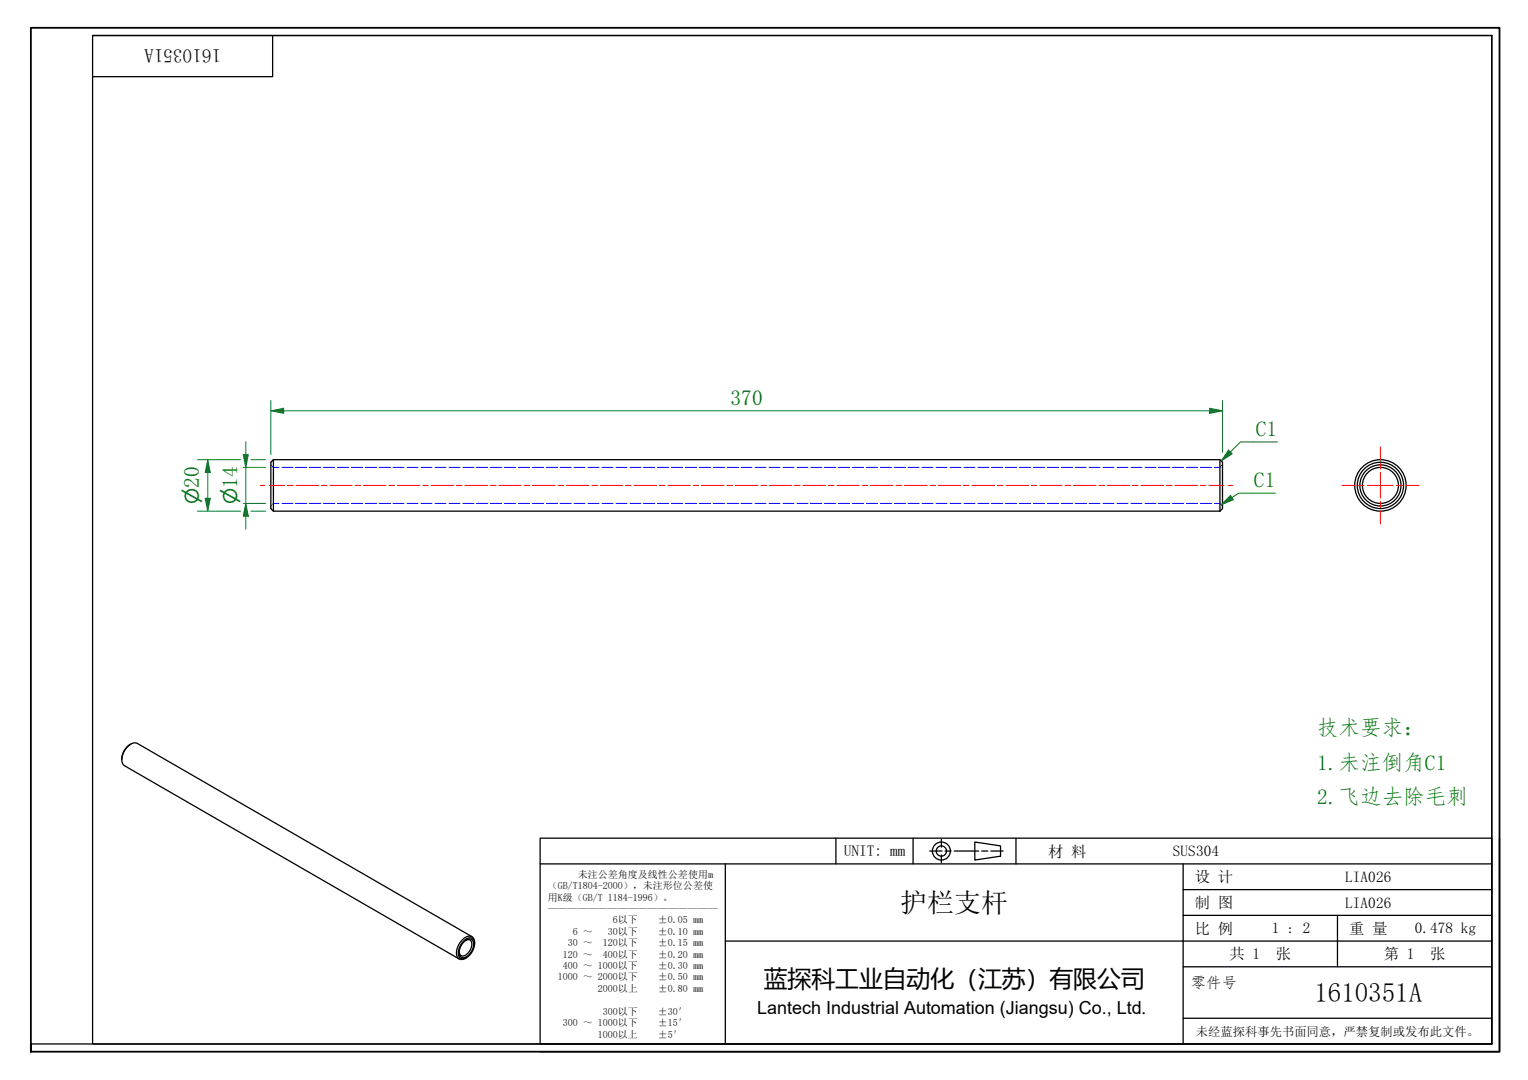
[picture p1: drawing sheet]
<svg xmlns="http://www.w3.org/2000/svg" width="297mm" height="210mm" viewBox="0 0 297 210" stroke-linecap="round" stroke-linejoin="round" font-family="sans-serif">
<g fill="none" stroke="#00f" stroke-width=".19">
<path d="M52.7 90.3l.1 .2M52.8 98.2l-.1 .1M53 90.7l.2 .1h1M54.2 97.8h-1l-.2 .2M54.8 90.8h2.1M54.8 97.8h2.1M57.5 90.8h2.1M57.5 97.8h2.1M60.2 90.8h2.2M60.2 97.8h2.2M62.9 90.8h2.2M62.9 97.8h2.2"/>
<path d="M65.6 90.8h2.2M65.6 97.8h2.2M68.3 90.8h2.2M68.3 97.8h2.2M71 90.8h2.2M71 97.8h2.2M73.7 90.8h2.2M73.7 97.8h2.2M76.4 90.8h2.2M76.4 97.8h2.2M79.1 90.8h2.2M79.1 97.8h2.2"/>
<path d="M81.8 90.8h2.2M81.8 97.8h2.2M84.5 90.8h2.2M84.5 97.8h2.2M87.2 90.8h2.2M87.2 97.8h2.2M90 90.8h2.1M90 97.8h2.1M92.7 90.8h2.1M92.7 97.8h2.1M95.4 90.8h2.1M95.4 97.8h2.1"/>
<path d="M98.1 90.8h2.1M98.1 97.8h2.1M100.8 90.8h2.1M100.8 97.8h2.1M103.5 90.8h2.1M103.5 97.8h2.1M106.2 90.8h2.2M106.2 97.8h2.2M108.9 90.8h2.2M108.9 97.8h2.2M111.6 90.8h2.2M111.6 97.8h2.2"/>
<path d="M114.3 90.8h2.2M114.3 97.8h2.2M117 90.8h2.2M117 97.8h2.2M119.7 90.8h2.2M119.7 97.8h2.2M122.4 90.8h2.2M122.4 97.8h2.2M125.1 90.8h2.2M125.1 97.8h2.2M127.8 90.8h2.2M127.8 97.8h2.2"/>
<path d="M130.5 90.8h2.2M130.5 97.8h2.2M133.2 90.8h2.2M133.2 97.8h2.2M136 90.8h2.1M136 97.8h2.1M138.7 90.8h2.1M138.7 97.8h2.1M141.4 90.8h2.1M141.4 97.8h2.1M144.1 90.8h2.1M144.1 97.8h2.1"/>
<path d="M146.8 90.8h2.1M146.8 97.8h2.1M149.5 90.8h2.1M149.5 97.8h2.1M152.2 90.8h2.2M152.2 97.8h2.2M154.9 90.8h2.2M154.9 97.8h2.2M157.6 90.8h2.2M157.6 97.8h2.2M160.3 90.8h2.2M160.3 97.8h2.2"/>
<path d="M163 90.8h2.2M163 97.8h2.2M165.7 90.8h2.2M165.7 97.8h2.2M168.4 90.8h2.2M168.4 97.8h2.2M171.1 90.8h2.2M171.1 97.8h2.2M173.8 90.8h2.2M173.8 97.8h2.2M176.5 90.8h2.2M176.5 97.8h2.2"/>
<path d="M179.2 90.8h2.2M179.2 97.8h2.2M182 90.8h2.1M182 97.8h2.1M184.7 90.8h2.1M184.7 97.8h2.1M187.4 90.8h2.1M187.4 97.8h2.1M190.1 90.8h2.1M190.1 97.8h2.1M192.8 90.8h2.1M192.8 97.8h2.1"/>
<path d="M195.5 90.8h2.1M195.5 97.8h2.1M198.2 90.8h2.2M198.2 97.8h2.2M200.9 90.8h2.2M200.9 97.8h2.2M203.6 90.8h2.2M203.6 97.8h2.2M206.3 90.8h2.2M206.3 97.8h2.2M209 90.8h2.2M209 97.8h2.2"/>
<path d="M211.7 90.8h2.2M211.7 97.8h2.2M214.4 90.8h2.2M214.4 97.8h2.2M217.1 90.8h2.2M217.1 97.8h2.2M219.8 90.8h2.2M219.8 97.8h2.2M222.5 90.8h2.2M222.5 97.8h2.2M225.2 90.8h2.2M225.2 97.8h2.2"/>
<path d="M228 90.8h2.1M228 97.8h2.1M230.7 90.8h2.1M230.7 97.8h2.1M233.4 90.8h2.1M233.4 97.8h2.1M236.1 97.8h1.1l.1 .2M237.3 90.7l-.1 .1h-1.1M237.5 98.2l.2 .1M237.7 90.3l-.2 .2"/>
</g>
<g fill="none" stroke="#000" stroke-width=".25">
<path d="M53.2 89.3h184l.5 .5v9l-.5 .5M53.2 89.3l-.5 .5v9l.5 .5M53.2 89.3v10M53.2 99.3h184M237.2 89.3v10M25.4 144.6a3.5 3.5 0 0 0-1.7 3.1M90 183l.3-.3a1.06 1.06 0 0 1 1.4-.4 1.06 1.06 0 0 1 .6 1.3 2.86 2.86 0 0 1-2.6 2.7 1.29 1.29 0 0 1-.5-1.7l.3-.8zM90.1 183.2l.3-.3a.96 .96 0 0 1 1.2-.3 .96 .96 0 0 1 .5 1.2 2.68 2.68 0 0 1-2.2 2.3 1.05 1.05 0 0 1-.6-1.4l.3-.8zM90.6 182.7a.85 .85 0 0 1 1 .2 .85 .85 0 0 1 .1 1.1 2.16 2.16 0 0 1-1.9 1.8 .74 .74 0 0 1-.5-.8M91.7 182l-65-37.5a2.2 2.2 0 0 0-2.5 1.4 2.2 2.2 0 0 0 0 2.9l65 37.6M92.3 183.4a1.18 1.18 0 0 0-.7-1.4 1.18 1.18 0 0 0-1.5 .4 3.2 3.2 0 0 0-1.1 3.8 1.24 1.24 0 0 0 1.7-.1"/>
<circle cx="268.4" cy="94.3" r="4"/>
<circle cx="268.4" cy="94.3" r="3.5"/>
<circle cx="268.4" cy="94.3" r="5"/>
<circle cx="268.4" cy="94.3" r="4.5"/>
</g>
<path d="M6 204.4v-1.5v1.5M6 202.9v-197.5h285.5v199h-285.5" fill="none" stroke="#000" stroke-width=".35"/>
<path d="M18 6.9h272v196h-272zM18 6.9h272M53 6.9v8h-35M290 6.9v196h-284" fill="none" stroke="#000" stroke-width=".25"/>
<g fill="none" stroke="#000" stroke-width=".25">
<path d="M105 162.9h185v40h-185zM105 167.9h185M141 167.9v35M162.5 162.9v5M177.5 162.9v5M180.8 165.4h2.3M183 163.2v1.5M183 166.2v1.5M183.7 165.4h1.2M185.5 165.4h4.8M189.5 163.7l5 .7v2l-5 .8zM190.8 165.4h1.2"/>
<path d="M192.6 165.4h2.4M197.5 162.9v5M230 167.9v35M230 177.9h60M230 172.9h60M260 177.9v10M291.5 162.9v41.5h-186.5M141 182.9h149M230 197.9h60M230 187.9h60"/>
<circle cx="183" cy="165.4" r="1.75"/>
<circle cx="183" cy="165.4" r="1"/>
</g>
<g fill="none" stroke="#f00" stroke-width=".19">
<path d="M50.7 94.3h.8M52.3 94.3h3M55.9 94.3h1.1M57.5 94.3h4.4M62.5 94.3h1.1M64.1 94.3h4.4M69 94.3h1.1M70.7 94.3h4.4M75.6 94.3h1.1M77.2 94.3h4.4M82.2 94.3h1.1M83.8 94.3h4.4"/>
<path d="M88.7 94.3h1.1M90.4 94.3h4.4M95.3 94.3h1.1M97 94.3h4.3M101.9 94.3h1.1M103.5 94.3h4.4M108.5 94.3h1.1M110.1 94.3h4.4M115 94.3h1.1M116.7 94.3h4.4M121.6 94.3h1.1M123.2 94.3h4.4"/>
<path d="M128.2 94.3h1.1M129.8 94.3h4.4M134.7 94.3h1.1M136.4 94.3h4.4M141.3 94.3h1.1M143 94.3h4.3M147.9 94.3h1.1M149.5 94.3h4.4M154.5 94.3h1.1M156.1 94.3h4.4M161 94.3h1.1M162.7 94.3h4.4"/>
<path d="M167.6 94.3h1.1M169.2 94.3h4.4M174.2 94.3h1.1M175.8 94.3h4.4M180.7 94.3h1.1M182.4 94.3h4.4M187.3 94.3h1.1M189 94.3h4.3M193.9 94.3h1.1M195.5 94.3h4.4M200.5 94.3h1.1M202.1 94.3h4.4"/>
<path d="M207 94.3h1.1M208.7 94.3h4.4M213.6 94.3h1.1M215.2 94.3h4.4M220.2 94.3h1.1M221.8 94.3h4.4M226.7 94.3h1.1M228.4 94.3h4.4M233.3 94.3h1.1M235 94.3h3M238.8 94.3h.9"/>
</g>
<path d="M260.9 94.3h2.5M264 94.3h1.2M265.9 94.3h5M268.4 86.8v2.5M268.4 90v1.2M268.4 91.8v5M268.4 97.5v1.2M268.4 99.3v2.5M271.5 94.3h1.2M273.4 94.3h2.5" fill="none" stroke="#f00" stroke-width=".19"/>
<path d="M52.7 79.8h2.5" fill="none" stroke="#00803f" stroke-width=".19"/>
<path d="M52.7 79.8l2.5-.5v1z" fill="#00803f"/>
<path d="M52.7 79.8l2.5-.5v1zM235.2 79.8h2.5" fill="none" stroke="#00803f" stroke-width=".19"/>
<path d="M235.2 79.3l2.5 .5-2.5 .5z" fill="#00803f"/>
<path d="M52.7 77.8v10.5M55.2 79.8h180M235.2 79.3l2.5 .5-2.5 .5zM237.7 77.8v10.1M40.4 89.3v2.5" fill="none" stroke="#00803f" stroke-width=".19"/>
<path d="M40.4 89.3l.5 2.5h-1z" fill="#00803f"/>
<path d="M40.4 89.3l.5 2.5h-1zM40.4 96.8v2.5" fill="none" stroke="#00803f" stroke-width=".19"/>
<path d="M39.9 96.8h1l-.5 2.5z" fill="#00803f"/>
<path d="M38.4 99.3h8.4M38.4 89.3h8.4M39.9 96.8h1l-.5 2.5zM40.4 91.8v5M47.8 88.3v2.5M48.8 99.3h2.9M48.8 89.3h2.9" fill="none" stroke="#00803f" stroke-width=".19"/>
<path d="M47.3 88.3h1l-.5 2.5z" fill="#00803f"/>
<path d="M47.3 88.3h1l-.5 2.5zM47.8 97.8v2.5" fill="none" stroke="#00803f" stroke-width=".19"/>
<path d="M47.8 97.8l.5 2.5h-1z" fill="#00803f"/>
<path d="M47.3 97.8h4.4M47.3 90.8h4.4M47.8 97.8l.5 2.5h-1zM47.8 85.8v2.5M47.8 90.8v7M47.8 100.3v2.5" fill="none" stroke="#00803f" stroke-width=".19"/>
<path d="M239.2 87.8l-1.8 1.8" fill="none" stroke="#008000" stroke-width=".19"/>
<path d="M238.8 87.5l.7 .7-2.1 1.4z" fill="#008000"/>
<path d="M238.8 87.5l.7 .7-2.1 1.4zM239.5 96.7l-2.1 1.4M248.3 85.9h-7.2l-1.9 1.9" fill="none" stroke="#008000" stroke-width=".19"/>
<path d="M237.4 98.1l1.8-1.8 .6 .8z" fill="#008000"/>
<path d="M237.4 98.1l1.8-1.8 .6 .8zM248 95.9h-7.2l-1.3 .8" fill="none" stroke="#008000" stroke-width=".19"/>
<g font-size="5.2">
<text x="175" y="177.3">护栏支杆</text>
<text x="255.5" y="194.8">1610351A</text>
</g>
<text font-size="4.6" x="148.5" y="191.9">蓝探科工业自动化（江苏）有限公司</text>
<g font-size="4.2" fill="#008000">
<text x="142" y="78.8">370</text>
<text x="244.1" y="84.8">C1</text>
<text x="38.7" y="94.9" transform="rotate(-90 38.7 94.9)">20</text>
<text x="46.1" y="94.9" transform="rotate(-90 46.1 94.9)">14</text>
<text x="243.8" y="94.7">C1</text>
<text x="256" y="142.9">技术要求：</text>
<text x="256" y="149.6">1.未注倒角C1</text>
<text x="256" y="156.3">2.飞边去除毛刺</text>
</g>
<text font-size="3.7" x="43" y="9.6" transform="rotate(180 43 9.6)">1610351A</text>
<g font-size="3.7" fill="#008000">
<text x="38.7" y="98" transform="rotate(-90 38.7 98)">⌀</text>
<text x="46.1" y="98" transform="rotate(-90 46.1 98)">⌀</text>
</g>
<text font-size="3.5" x="147.2" y="197.1">Lantech Industrial Automation (Jiangsu) Co., Ltd.</text>
<g font-size="3">
<text x="164" y="166.4">UNIT: mm</text>
<text x="203.8" y="166.5">材 料</text>
<text x="228" y="166.4">SUS304</text>
<text x="232.3" y="171.5">设 计</text>
<text x="261.5" y="171.4">LIA026</text>
<text x="232.3" y="176.5">制 图</text>
<text x="261.5" y="176.4">LIA026</text>
<text x="232.3" y="181.5">比 例</text>
<text x="247.3" y="181.4">1 : 2</text>
<text x="262.3" y="181.5">重 量</text>
<text x="275" y="181.2">0.478 kg</text>
<text x="231.5" y="192">零件号</text>
<text x="239" y="186.5">共 1</text>
<text x="248" y="186.5">张</text>
<text x="269" y="186.5">第 1</text>
<text x="278" y="186.5">张</text>
</g>
<text font-size="2.4" x="232.5" y="201.3">未经蓝探科事先书面同意，严禁复制或发布此文件。</text>
<g font-size="1.9">
<text x="106.5" y="172.8">（GB/T1804-2000），未注形位公差使</text>
<text x="112.3" y="170.6">未注公差角度及线性公差使用m</text>
<text x="106.5" y="175">用K级（GB/T 1184-1996）。</text>
<text x="106.5" y="177.2">—————————————————</text>
<text x="119.1" y="179.5">6以下</text>
<text x="127.9" y="179.5">±0.05 mm</text>
<text x="110.4" y="183.9">30 ～</text>
<text x="111.4" y="181.7">6 ～</text>
<text x="117.2" y="183.9">120以下</text>
<text x="118.2" y="181.7">30以下</text>
<text x="127.9" y="181.7">±0.10 mm</text>
<text x="127.9" y="183.9">±0.15 mm</text>
<text x="108.4" y="190.6">1000 ～ 2000以下</text>
<text x="109.4" y="186.1">120 ～</text>
<text x="109.4" y="188.3">400 ～ 1000以下</text>
<text x="117.2" y="186.1">400以下</text>
<text x="127.9" y="186.1">±0.20 mm</text>
<text x="127.9" y="188.3">±0.30 mm</text>
<text x="127.9" y="190.6">±0.50 mm</text>
<text x="116.2" y="192.8">2000以上</text>
<text x="117.2" y="197.2">300以下</text>
<text x="127.9" y="192.8">±0.80 mm</text>
<text x="127.9" y="197.2">±30′</text>
<text x="109.4" y="199.4">300 ～ 1000以下</text>
<text x="116.2" y="201.7">1000以上</text>
<text x="127.9" y="199.4">±15′</text>
<text x="127.9" y="201.7">±5′</text>
</g>
</svg>
